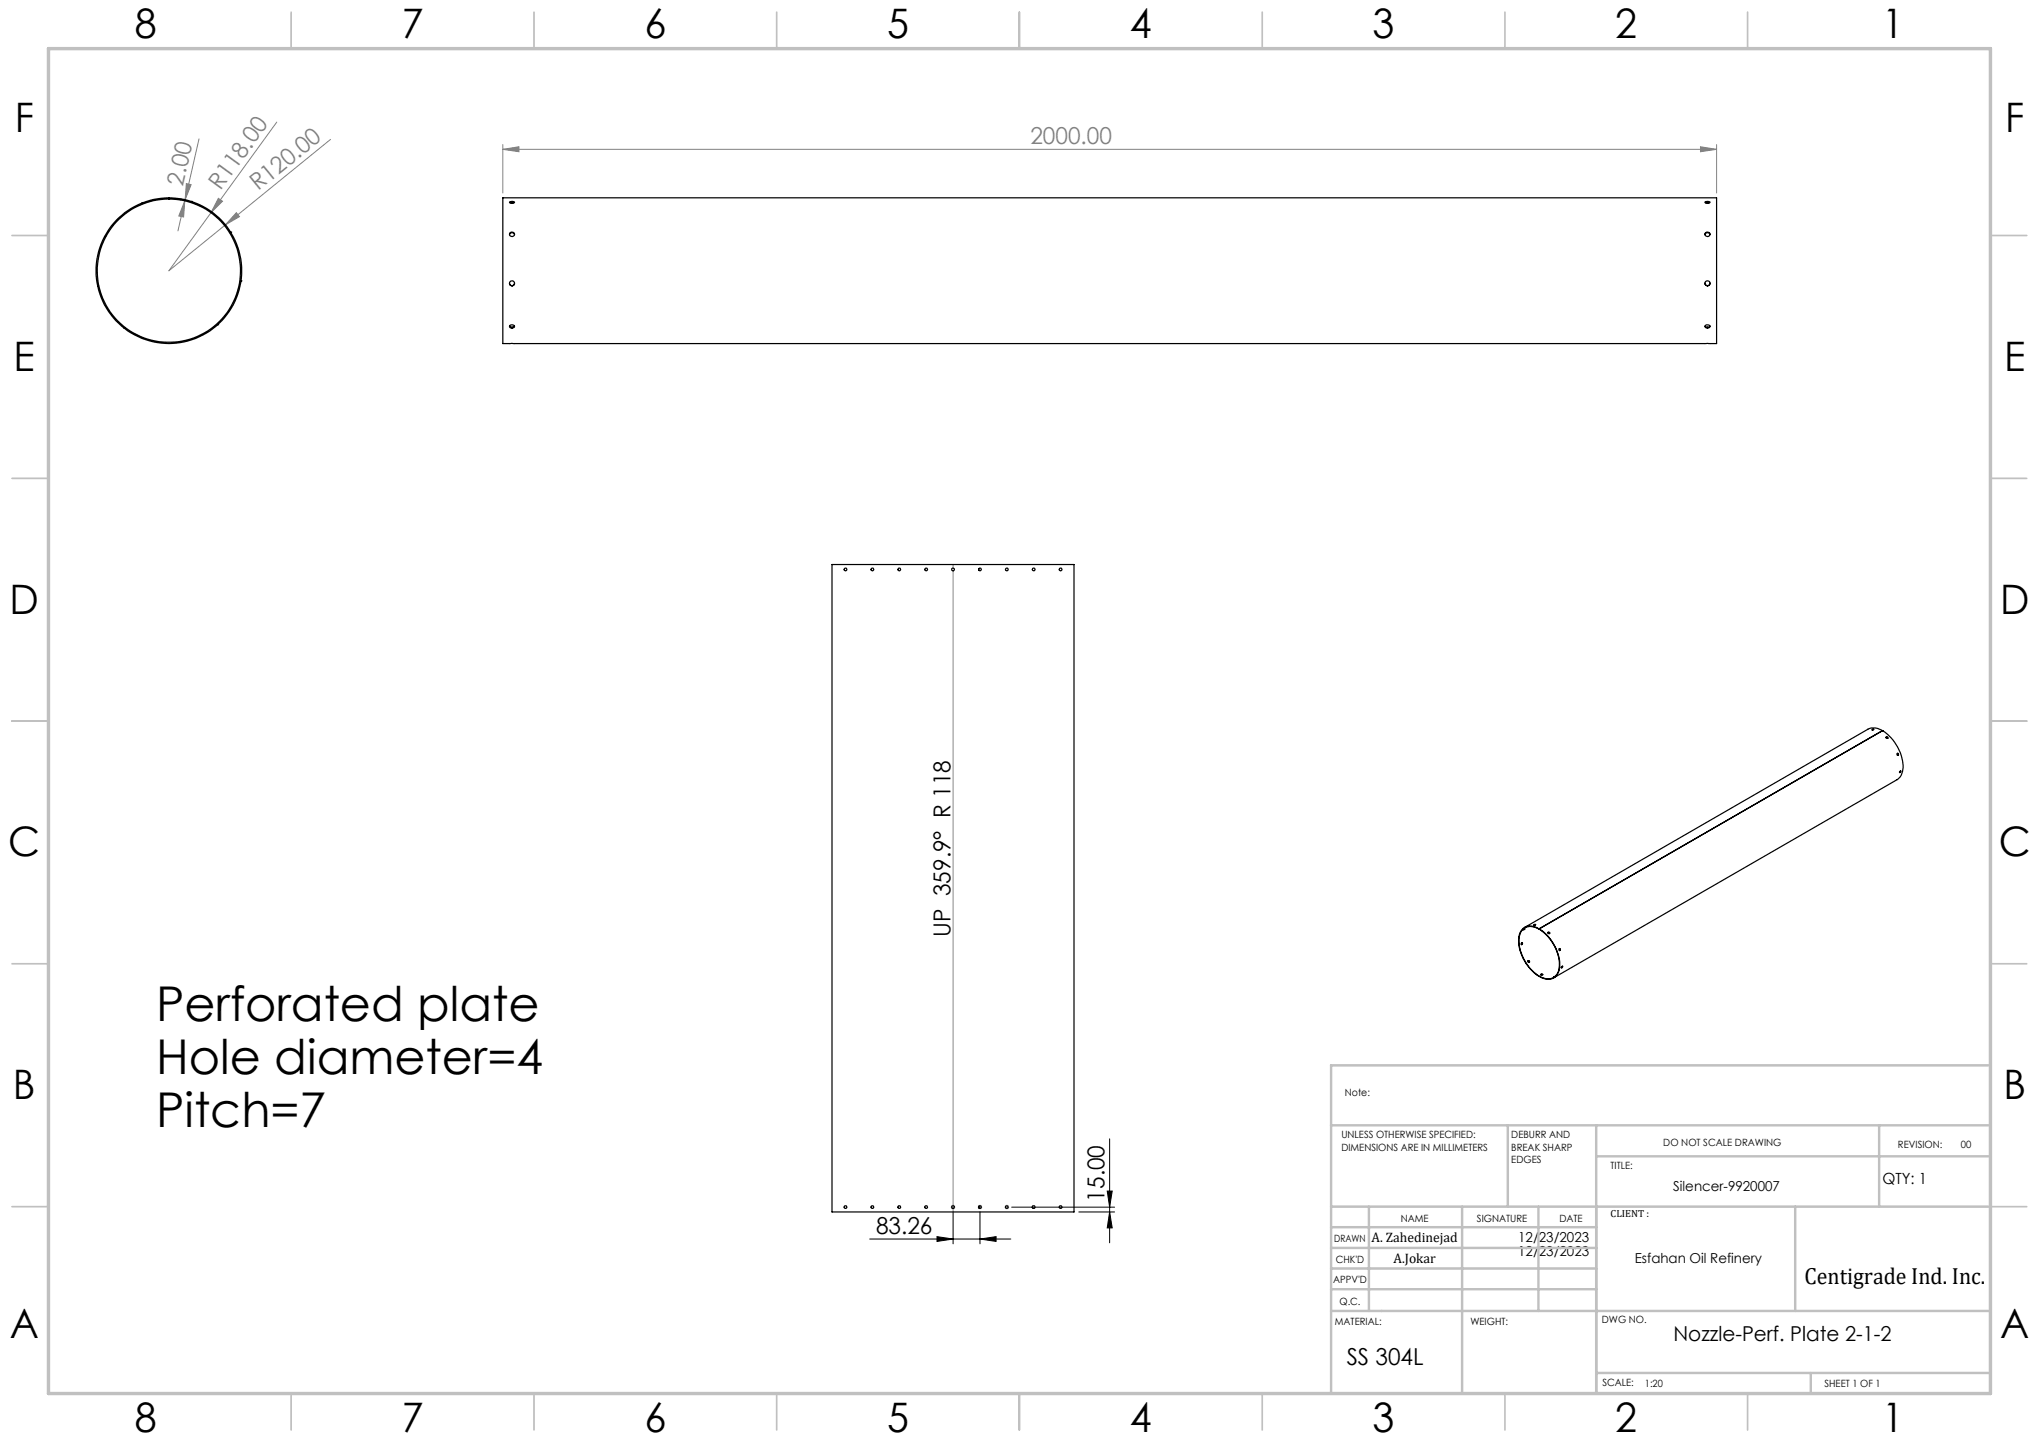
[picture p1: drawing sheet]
<svg xmlns="http://www.w3.org/2000/svg" width="420mm" height="297mm" viewBox="0 0 420 297" stroke-linecap="round" stroke-linejoin="round" font-family="sans-serif">
<path d="M228.6 234.6v21.4M179.1 255.2h29.1M193 254.7l3.3 .5-3.3 .5zM196.3 249.6v6.6M201.9 255.2l3.3-.5v1zM201.9 249.6v6.6M208.4 248.6h21.2M222.2 249.6h7.4M228.1 245.3h1l-.5 3.3zM228.6 249.6l.5 3.3h-1z" fill="none" stroke="#000" stroke-width=".21"/>
<path d="M195.8 248.6h1M196 248.3l.7 .7M196.3 248.1v1M196.7 248.3l-.7 .7M201.4 248.6h1M201.5 248.3l.7 .7M201.9 248.1v1M202.2 248.3l-.7 .7M206.9 248.6h1M207 248.3l.8 .7M207.4 248.1v1M207.8 248.3l-.8 .7" fill="none" stroke="#c0c0c0" stroke-width=".21"/>
<g fill="none" stroke="#808080" stroke-width=".21">
<path d="M38.4 37.8l1 .2-1.3 3.1zM41 28.6l-2.9 12.5M57 25.1l-22.2 30.7 11.6-9.5M68.1 28.7l-21.7 17.6M103.6 30.8l3.3-.6v1.1zM103.6 29.8v10M103.6 30.8h250M350.3 30.2l3.3 .6-3.3 .5zM353.6 29.8v10M37.1 41.2h.1M37.1 40.9h.1M38.1 41.4l-.3 3.3-1-.2z"/>
<path d="M38.1 41.4l-1.4 6.2M38.1 41.1v.3M45 40.8l.8 .6-2.3 2.4zM48.7 43.8l.6 .8-2.9 1.7zM196.3 116.3v.7M196.3 117.6v130.8M196.3 248.9v.7"/>
</g>
<g fill="none" stroke="#c0c0c0" stroke-width=".35">
<path d="M60 2.5v7.5M110 2.5v7.5M160 2.5v7.5M210 2.5v7.5M260 2.5v7.5M310 2.5v7.5M360 2.5v7.5M2.5 48.5h7.5M410 48.5h7.5M2.5 98.5h7.5M410 98.5h7.5M2.5 148.5h7.5"/>
<path d="M410 148.5h7.5M2.5 198.5h7.5M410 198.5h7.5M2.5 248.5h7.5M410 248.5h7.5M60 287v7.5M110 287v7.5M160 287v7.5M210 287v7.5M260 287v7.5M310 287v7.5M360 287v7.5"/>
</g>
<g fill="none" stroke="#c0c0c0" stroke-width=".5">
<path d="M410 219.4h-135.8v67.4M274.2 231.8h135.8M310.6 231.8v16.7M328.8 231.8v55.2M328.8 238.2h81.2M387.1 231.8v16.7M274.2 248.5h135.8M274.2 257h54.6M274.2 252.8h54.6M282 248.5v21.5M301.2 248.5v38.3M316.9 248.5v21.5"/>
<path d="M369.8 248.5v21.5M274.2 265.5h54.6M274.2 261.3h54.6M274.2 270h135.8M328.8 282.8h81.2M373 282.8v4.2"/>
</g>
<path d="M10 10h400v277h-400z" fill="none" stroke="#c0c0c0" stroke-width=".7"/>
<g fill="#000">
<path d="M193 254.7l3.3 .5-3.3 .5zM201.9 255.2l3.3-.5v1z"/>
<path d="M228.1 245.3h1l-.5 3.3zM228.6 249.6l.5 3.3h-1z"/>
</g>
<g fill="#808080">
<path d="M48.7 43.8l.6 .8-2.9 1.7z"/>
<path d="M45 40.8l.8 .6-2.3 2.4z"/>
<path d="M103.6 30.8l3.3-.6v1.1zM350.3 30.2l3.3 .6-3.3 .5z"/>
<path d="M38.1 41.4l-.3 3.3-1-.2zM38.4 37.8l1 .2-1.3 3.1z"/>
</g>
<g fill="none" stroke="#000" stroke-width=".25">
<path d="M20.1 58.9h.1M21.6 48.7h.1M29.2 41.8h.1M34.8 40.7v.3M39.4 41.5h.1M47.5 47.8h.1M49.6 57.9h.1M103.6 40.7h250v30.1h-250zM105 58.3l.1 .4 .4 .1M105 48.3a.53 .53 0 0 1 .5-.4 .53 .53 0 0 1 .5 .4M105 41.6l.1-.1a.64 .64 0 0 1 .9 .2l-.1 .1a.64 .64 0 0 1-.9-.2zM105.1 41.8h.8"/>
<path d="M106 58.3l-.1 .3-.4 .2M351.2 41.6l.1-.1a.64 .64 0 0 1 .9 .2l-.1 .1a.75 .75 0 0 1-.9-.2zM351.2 58.3l.2 .4 .3 .1M351.2 48.3a.53 .53 0 0 1 .5-.4 .53 .53 0 0 1 .5 .4M351.2 48a.51 .51 0 0 1 .9-.1 .51 .51 0 0 1-.3 .8l-.5-.2zM351.3 41.8h.8M352.2 58.3l-.2 .5h-.3M25.5 67.6h.1M44.8 66.9h.1M105 67.1a.57 .57 0 0 1 .6-.2 .57 .57 0 0 1 .4 .4 .53 .53 0 0 1-.6 .3 .53 .53 0 0 1-.4-.5zM106 67.1a.66 .66 0 0 1-1 .1M351.2 67.1a.57 .57 0 0 1 .6-.2 .57 .57 0 0 1 .4 .4 .53 .53 0 0 1-.6 .3 .53 .53 0 0 1-.4-.5z"/>
<path d="M352.2 67.1a.63 .63 0 0 1-1 .1M171.4 116.3h49.8v133.3h-49.8zM201.6 117.3v.1M201.6 117.1v.2M385.7 150.2h.3l-.3 .2-.1-.1zM385.9 150.2l-.2 .2M387.7 150.5l-1.5-.6-1.4 .2-70.8 40.9M387.7 150.5h.1M387.7 150.5l-70.7 40.8M387.8 150.5a9.1 9.1 0 0 1 4.1 8.4l-.5 1.1-.6 .5-70.8 40.9M388.5 151.9l.2-.1 .2 .2M390.8 155.2l.2 .2-.1 .2"/>
<path d="M391.5 158.8l-.2 .3M313.5 194.2l-.1 .4M313.8 191.2a3.1 3.1 0 0 1 3.7 .4 8.8 8.8 0 0 1 3.6 8.3 2.39 2.39 0 0 1-3.8 1.3 8.8 8.8 0 0 1-4.4-8.7l.5-.9zM313.8 191.3a3.3 3.3 0 0 1 4.2 .7 8.7 8.7 0 0 1 3.1 7.9 2.42 2.42 0 0 1-4 1.2 8.7 8.7 0 0 1-4.1-8.5l.2-.6zM313.9 191.4l.2-.1-.3 .3zM314.7 197.9h.3v.3M315.9 190.5l.4-.1zM316.3 190.5l-.3 .1M317 191.4h.1M317 191.3v.1M318.8 192.1l.2-.1 .2 .3M321.2 195.4l.1 .1v.3"/>
<path d="M321.7 199.1l.2-.1-.3 .4zM321.8 199l-.2 .3M317.4 200.8h.4M320.3 201.1l-.2 .1M201.6 248.6v.2M201.6 248.5v.1M212.7 248.6v.2M212.7 248.5v.1"/>
<circle cx="34.8" cy="55.7" r="15"/>
<circle cx="34.8" cy="55.7" r="14.8"/>
<circle cx="105.4" cy="48.2" r=".49"/>
<circle cx="105.5" cy="58.4" r=".52"/>
<circle cx="351.7" cy="58.3" r=".53"/>
<circle cx="174.2" cy="117.3" r=".27"/>
<circle cx="179.7" cy="117.3" r=".27"/>
<circle cx="185.2" cy="117.3" r=".27"/>
<circle cx="190.8" cy="117.3" r=".27"/>
<circle cx="196.3" cy="117.3" r=".28"/>
<circle cx="201.8" cy="117.3" r=".27"/>
<circle cx="207.4" cy="117.3" r=".27"/>
<circle cx="212.9" cy="117.3" r=".27"/>
<circle cx="218.5" cy="117.3" r=".27"/>
<circle cx="388.7" cy="152" r=".2"/>
<circle cx="390.9" cy="155.4" r=".2"/>
<circle cx="391.4" cy="158.9" r=".18"/>
<circle cx="313.4" cy="194.4" r=".17"/>
<circle cx="314.9" cy="198" r=".18"/>
<circle cx="319" cy="192.2" r=".19"/>
<circle cx="321.3" cy="195.6" r=".18"/>
<circle cx="317.6" cy="200.8" r=".18"/>
<circle cx="174.2" cy="248.6" r=".27"/>
<circle cx="179.7" cy="248.6" r=".27"/>
<circle cx="185.2" cy="248.6" r=".27"/>
<circle cx="190.8" cy="248.6" r=".27"/>
<circle cx="196.3" cy="248.6" r=".27"/>
<circle cx="201.8" cy="248.6" r=".27"/>
<circle cx="207.4" cy="248.6" r=".27"/>
<circle cx="212.9" cy="248.6" r=".27"/>
<circle cx="218.5" cy="248.6" r=".27"/>
</g>
<g font-size="9.9">
<text x="32.2" y="210.3">Perforated plate</text>
<text x="32.2" y="221.2">Hole diameter=4</text>
<text x="32.2" y="232">Pitch=7</text>
</g>
<g font-size="8.4">
<text x="27.7" y="7.9">8</text>
<text x="82.7" y="7.9">7</text>
<text x="132.7" y="7.9">6</text>
<text x="182.7" y="7.9">5</text>
<text x="232.7" y="7.9">4</text>
<text x="282.7" y="7.9">3</text>
<text x="332.7" y="7.9">2</text>
<text x="387.7" y="7.9">1</text>
<text x="3" y="27.1">F</text>
<text x="413" y="27.1">F</text>
<text x="2.8" y="76.4">E</text>
<text x="412.8" y="76.4">E</text>
<text x="2" y="126.4">D</text>
<text x="412" y="126.4">D</text>
<text x="1.7" y="176.4">C</text>
<text x="411.7" y="176.4">C</text>
<text x="2.7" y="226.4">B</text>
<text x="412.7" y="226.4">B</text>
<text x="2" y="275.6">A</text>
<text x="412" y="275.6">A</text>
<text x="27.7" y="294.9">8</text>
<text x="82.7" y="294.9">7</text>
<text x="132.7" y="294.9">6</text>
<text x="182.7" y="294.9">5</text>
<text x="232.7" y="294.9">4</text>
<text x="282.7" y="294.9">3</text>
<text x="332.7" y="294.9">2</text>
<text x="387.7" y="294.9">1</text>
</g>
<g font-size="4.8" fill="#808080">
<text x="212.2" y="29.7">2000.00</text>
<text x="37.7" y="38.4" transform="rotate(-77 37.7 38.4)">2.00</text>
<text x="45.4" y="39.4" transform="rotate(-54 45.4 39.4)">R118.00</text>
<text x="53.2" y="39.4" transform="rotate(-39 53.2 39.4)">R120.00</text>
</g>
<g font-size="4.8">
<text x="195.8" y="193" transform="rotate(-90 195.8 193)">UP 359.9° R 118</text>
<text x="227.5" y="247.5" transform="rotate(-90 227.5 247.5)">15.00</text>
<text x="180.4" y="254.1">83.26</text>
<text x="371.7" y="264.5">Centigrade Ind. Inc.</text>
<text x="277.4" y="281.1">SS 304L</text>
</g>
<text font-size="4.2" x="344.7" y="276.1">Nozzle-Perf. Plate 2-1-2</text>
<text font-size="3.2" x="387.7" y="243.9">QTY: 1</text>
<g font-size="2.8">
<text x="344.7" y="245.3">Silencer-9920007</text>
<text x="282.5" y="255.9">A. Zahedinejad</text>
<text x="312.7" y="255.9">12/23/2023</text>
<text x="287" y="260.1">A.Jokar</text>
<text x="312.7" y="258.7">12/23/2023</text>
<text x="336.7" y="260.1">Esfahan Oil Refinery</text>
</g>
<g font-size="2.1">
<text x="277" y="225.8">Note:</text>
<text x="276.3" y="234.5">UNLESS OTHERWISE SPECIFIED:</text>
<text x="276.3" y="237">DIMENSIONS ARE IN MILLIMETERS</text>
<text x="311.3" y="234.5">DEBURR AND</text>
<text x="311.3" y="237">BREAK SHARP</text>
<text x="311.3" y="239.5">EDGES</text>
<text x="342.6" y="235.9">DO NOT SCALE DRAWING</text>
<text x="391" y="236.5">REVISION:</text>
<text x="403.9" y="236.5">00</text>
<text x="331.8" y="240.8">TITLE:</text>
<text x="288.5" y="251.7">NAME</text>
<text x="304.2" y="251.7">SIGNATURE</text>
<text x="321.2" y="251.7">DATE</text>
<text x="331.8" y="250.7">CLIENT :</text>
<text x="274.8" y="255.8">DRAWN</text>
<text x="275.1" y="260.1">CHK'D</text>
<text x="274.6" y="264.2">APPV'D</text>
<text x="275.9" y="268.7">Q.C.</text>
<text x="275" y="273">MATERIAL:</text>
<text x="302.9" y="273">WEIGHT:</text>
<text x="330" y="272.5">DWG NO.</text>
<text x="330.1" y="285.6">SCALE:</text>
<text x="338.8" y="285.6">1:20</text>
<text x="375.8" y="285.6">SHEET 1 OF 1</text>
</g>
</svg>
